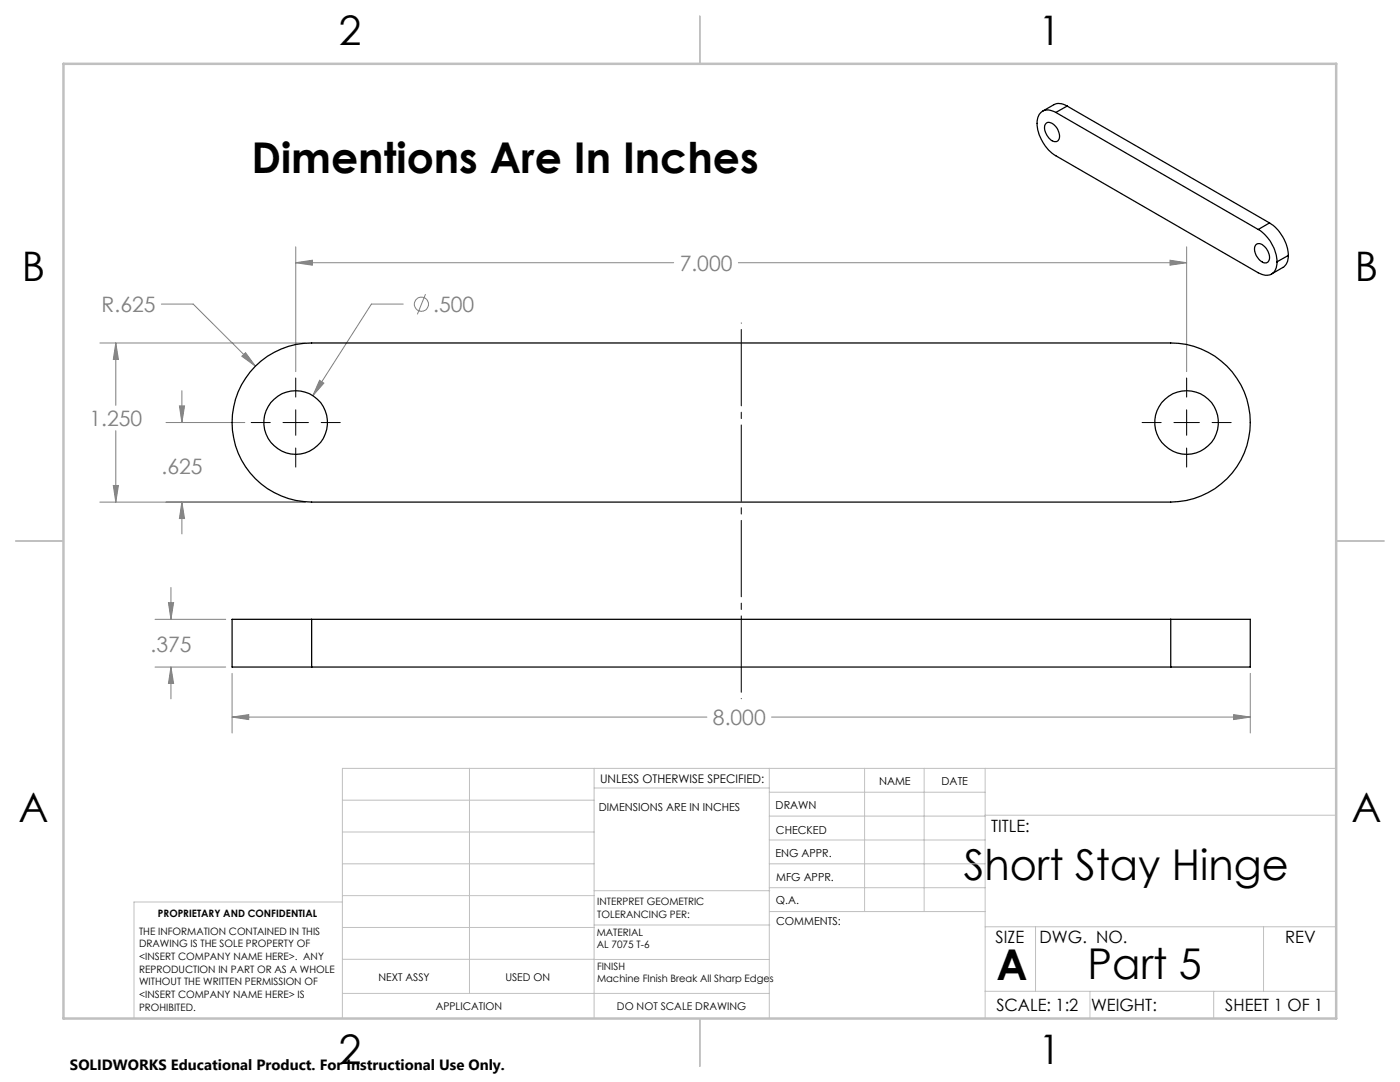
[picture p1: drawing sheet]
<svg xmlns="http://www.w3.org/2000/svg" width="279mm" height="216mm" viewBox="0 0 279 216" stroke-linecap="round" stroke-linejoin="round" font-family="sans-serif">
<g fill="none" stroke="#808080" stroke-width=".2">
<path d="M59 52.4l3.3-.5v1zM59 49.2v25M59 52.4h75.4M84.9 58.7l-1.6 4M147.4 52.4h89.4M233.5 51.9l3.3 .5-3.3 .5zM236.8 49.2v25M19.9 68.4h41M23.1 68.4l.5 3.3h-1zM23.1 68.4v12.5M32.2 60.7h6.4l12.4 12.4M36.3 78v6.3"/>
<path d="M48.3 71.1l.7-.7 2 2.7zM63.8 75.9l.8 .5-2.2 2.6zM80.5 60.7h-6.4l-11.7 18.3M22.6 96.9h1l-.5 3.3zM23.1 85.9v14.3M33.1 84.3h15.8M35.8 81h1l-.5 3.3zM19.9 100.2h41M34.1 117.2v6.4M36.3 100.2l.5 3.3h-1zM36.3 100.2v6.3M30.9 123.6h14.1"/>
<path d="M30.9 133.1h14.1M33.6 120.3h1l-.5 3.3zM34.1 133.1l.5 3.3h-1zM34.1 133.1v6.4M46.3 134.4v11.9M249.5 134.4v11.9M46.3 143.1l3.3-.5v1zM46.3 143.1h94.8M154 143.1h95.5M246.2 142.6l3.3 .5-3.3 .5z"/>
<circle cx="84.1" cy="60.7" r="1.42"/>
</g>
<path d="M147.9 64.5v74.9" fill="none" stroke="#000" stroke-width=".2" stroke-dasharray="15.2 1.3 1.3 1.3" stroke-dashoffset="-1.3"/>
<path d="M59 75.4v3.8M236.8 75.4v3.8M50.1 84.3h3.8M56.5 84.3h5.1M59 81.8v5.1M59 89.4v3.8M64.1 84.3h3.8M227.9 84.3h3.8M234.3 84.3h5.1M236.8 81.8v5.1M236.8 89.4v3.8M241.9 84.3h3.8" fill="none" stroke="#000" stroke-width=".2"/>
<g fill="none" stroke="#c0c0c0" stroke-width=".2">
<path d="M68.3 159.7h50.3M93.7 153.3v44.9M118.6 153.3v49.9M118.6 157.2h34.9M153.5 153.3v49.9M153.5 158.1h43.1M172.5 153.3v28.6M184.4 153.3v28.6M196.6 153.3v49.9M266.7 153.3h-198.4v49.9M68.3 178.7h50.3M68.3 172.4h50.3"/>
<path d="M68.3 166h50.3M68.3 180h-41.6v23.2M118.6 177.7h35M153.5 167.6h43.1M153.5 162.8h43.1M153.5 172.4h43.1M153.5 177.1h43.1M196.6 162.7h70.1M68.3 198.2h85.2M68.3 191.4l85.2 .1M68.3 185.1h50.3M118.6 184.6h35"/>
<path d="M153.6 181.9h43M196.6 197.8h70.1M196.6 184.9h70.1M206.7 184.9v12.9M217.5 197.8v5.4M242.2 197.8v5.4M252.2 184.9v12.9"/>
</g>
<path d="M139.7 3.2v9.5M3.1 107.9h9.6M266.7 107.9h9.5M139.7 203.2v9.6" fill="none" stroke="#c0c0c0" stroke-width=".25"/>
<path d="M12.7 12.7h254v190.5h-254z" fill="none" stroke="#c0c0c0" stroke-width=".5"/>
<path d="M63.8 75.9l-1.4 3.1 2.2-2.6zM48.3 71.1l2.7 2-2-2.7zM23.1 68.4l.5 3.3h-1zM22.6 96.9h1l-.5 3.3zM35.8 81h1l-.5 3.3zM36.3 100.2l.5 3.3h-1zM59 52.4l3.3-.5v1zM233.5 51.9l3.3 .5-3.3 .5zM46.3 143.1l3.3-.5v1zM246.2 142.6l3.3 .5-3.3 .5zM33.6 120.3h1l-.5 3.3zM34.1 133.1l.5 3.3h-1z" fill="#808080"/>
<g fill="none" stroke="#000" stroke-width=".25">
<path d="M208.8 24.6a1.58 1.58 0 0 1 2 .8 2.04 2.04 0 0 1 .2 2.8 1.92 1.92 0 0 1-2.2-1.5 1.81 1.81 0 0 1 0-2.1zM210.7 22.4a2.35 2.35 0 0 0-3.3 .4 6.1 6.1 0 0 0 1 6l.9 1.2 1.1 .9 40.7 23.5a2.35 2.35 0 0 0 3.3-.4l.3-.6 .1-1.2M210.7 22.4l40.4 23.4M213 21.2a2.76 2.76 0 0 0-2.7-.3l-2.2 1.3M213 21.2l-2.3 1.2M213 21.2l40.4 23.3M250.7 48.8a1.52 1.52 0 0 1 2 .8 2.31 2.31 0 0 1 .3 2.7 1.48 1.48 0 0 1-2-.8 2.25 2.25 0 0 1-.3-2.7zM251.1 45.8a8.2 8.2 0 0 1 3.7 6.4M253.4 44.5a8.2 8.2 0 0 1 3.7 6.5M253.4 44.5l-2.3 1.3M257.1 51a2.58 2.58 0 0 1-1.1 2.4l-2.2 1.3M257.1 51l-2.3 1.2"/>
<path d="M51 73.1a15.9 15.9 0 0 1 11.2-4.7h171.4a15.9 15.9 0 0 1 15.9 15.9 15.9 15.9 0 0 1-15.9 15.9h-171.4a15.9 15.9 0 0 1-14.7-9.8 15.9 15.9 0 0 1 3.5-17.3zM62.2 123.6h-15.9v9.5h15.9M62.2 123.6v9.5M62.2 133.1h171.4M62.2 123.6h171.4M233.6 123.6h15.9v9.5h-15.9M233.6 123.6v9.5"/>
<circle cx="59" cy="84.3" r="6.4"/>
<circle cx="236.8" cy="84.3" r="6.4"/>
</g>
<g font-size="8.5">
<text x="50.2" y="34.5">Dimentions Are In Inches</text>
<text x="192.4" y="175.5">Short Stay Hinge</text>
<text x="198.9" y="195.5">A</text>
<text x="217.1" y="195.4">Part 5</text>
</g>
<g font-size="8.1">
<text x="67.6" y="8.9">2</text>
<text x="207.3" y="8.9">1</text>
<text x="4.4" y="56.2">B</text>
<text x="270.4" y="56.2">B</text>
<text x="3.7" y="164.1">A</text>
<text x="269.7" y="164.1">A</text>
<text x="67.6" y="212.4">2</text>
<text x="207.3" y="212.4">1</text>
</g>
<g font-size="4.2" fill="#808080">
<text x="135.6" y="54">7.000</text>
<text x="20.3" y="62.3">R.625</text>
<text x="86.4" y="62.2">.500</text>
<text x="17.9" y="85">1.250</text>
<text x="32.2" y="94.6">.625</text>
<text x="30" y="130">.375</text>
<text x="142.3" y="144.7">8.000</text>
</g>
<g font-size="3.4">
<text x="197.8" y="166">TITLE:</text>
<text x="198.7" y="188.1">SIZE</text>
<text x="207.5" y="188.1">DWG. NO.</text>
<text x="256.5" y="188.2">REV</text>
<text x="198.8" y="201.7">SCALE: 1:2</text>
<text x="217.7" y="201.8">WEIGHT:</text>
<text x="244.5" y="201.7">SHEET 1 OF 1</text>
</g>
<text font-size="3" x="14" y="213.5">SOLIDWORKS Educational Product. For Instructional Use Only.</text>
<text font-size="2.4" x="119.8" y="156.2">UNLESS OTHERWISE SPECIFIED:</text>
<g font-size="2.2">
<text x="119.5" y="161.8">DIMENSIONS ARE IN INCHES</text>
<text x="154.8" y="161.4">DRAWN</text>
<text x="175.4" y="156.6">NAME</text>
<text x="187.9" y="156.7">DATE</text>
<text x="154.9" y="166.3">CHECKED</text>
<text x="154.8" y="171">ENG APPR.</text>
<text x="154.9" y="175.7">MFG APPR.</text>
<text x="154.9" y="180.4">Q.A.</text>
<text x="154.9" y="184.6">COMMENTS:</text>
</g>
<g font-size="2.1">
<text x="75.5" y="195.7">NEXT ASSY</text>
<text x="100.9" y="195.7">USED ON</text>
<text x="86.9" y="201.5">APPLICATION</text>
<text x="123.1" y="201.6">DO NOT SCALE DRAWING</text>
</g>
<g font-size="2">
<text x="31.5" y="182.9">PROPRIETARY AND CONFIDENTIAL</text>
<text x="119.2" y="180.6">INTERPRET GEOMETRIC</text>
<text x="119.2" y="183.1">TOLERANCING PER:</text>
<text x="27.8" y="186.5">THE INFORMATION CONTAINED IN THIS</text>
<text x="27.8" y="189">DRAWING IS THE SOLE PROPERTY OF</text>
<text x="27.8" y="191.6">&lt;INSERT COMPANY NAME HERE&gt;. ANY</text>
<text x="119.1" y="186.7">MATERIAL</text>
<text x="119.1" y="189.2">AL 7075 T-6</text>
<text x="27.8" y="194.1">REPRODUCTION IN PART OR AS A WHOLE</text>
<text x="27.8" y="196.6">WITHOUT THE WRITTEN PERMISSION OF</text>
<text x="119.1" y="193.5">FINISH</text>
<text x="119.1" y="196">Machine FInish Break All Sharp Edges</text>
<text x="27.8" y="199.1">&lt;INSERT COMPANY NAME HERE&gt; IS</text>
<text x="27.8" y="201.7">PROHIBITED.</text>
</g>
</svg>
